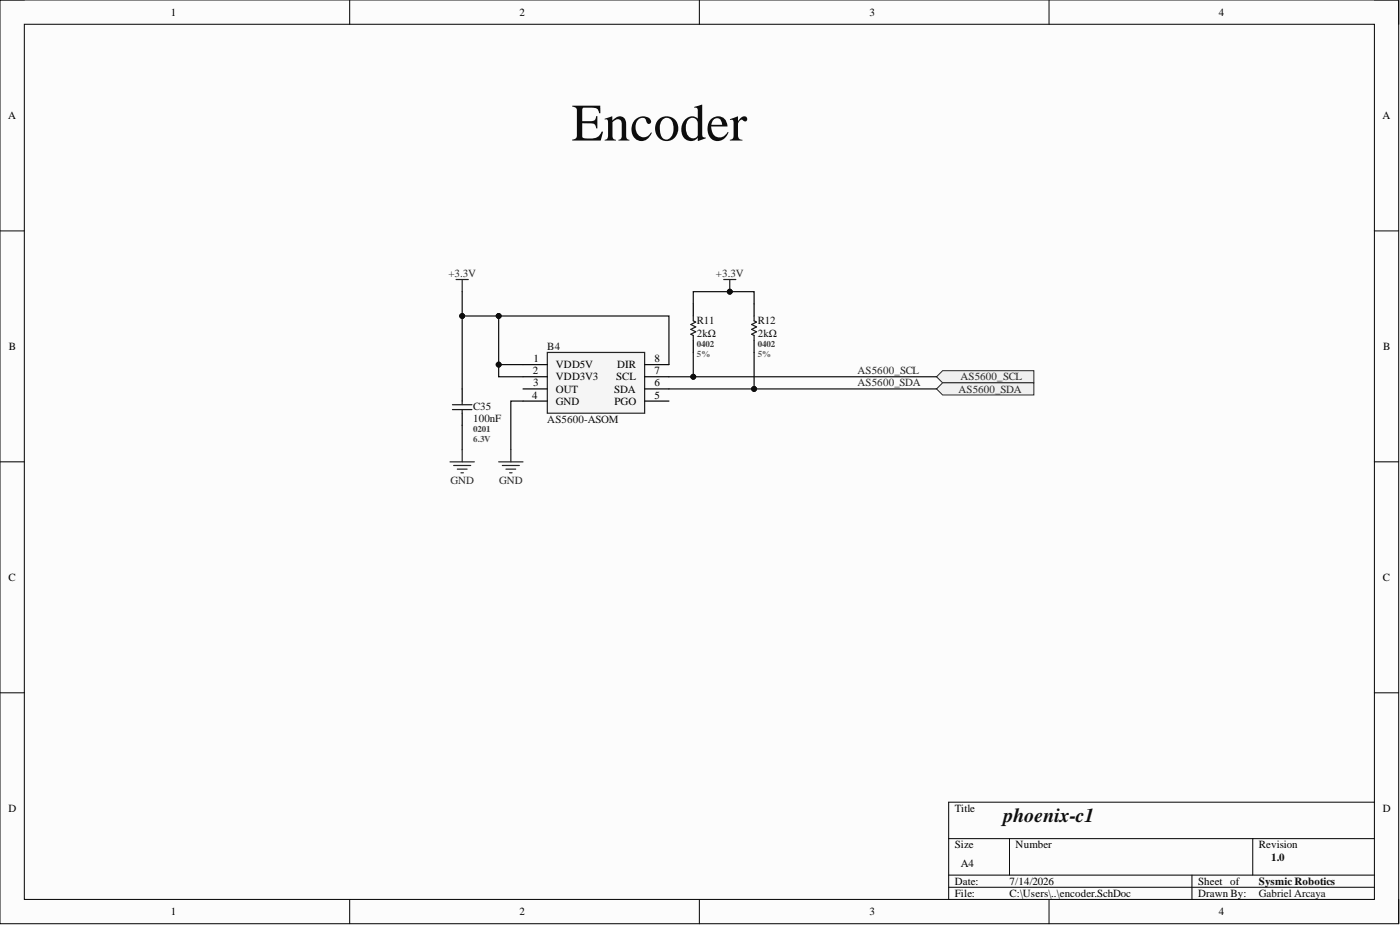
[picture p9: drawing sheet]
<svg xmlns="http://www.w3.org/2000/svg" width="292mm" height="193mm" viewBox="0 0 292 193" stroke-linecap="round" stroke-linejoin="round" font-family="sans-serif">
<path d="M0 0h291.8v192.7h-291.8z" fill-rule="evenodd" fill="#fcfcfc"/>
<path d="M0 0h291.8v192.7h-291.8z" fill="none" stroke="#000" stroke-width=".21"/>
<path d="M5.1 5.1h281.7v182.5h-281.7z" fill-rule="evenodd" fill="#fcfcfc"/>
<g fill="none" stroke="#000" stroke-width=".21">
<path d="M0 0h5.1M73 0v5.1M145.9 0v5.1M218.9 0v5.1M286.8 0h5v5.1M5.1 5.1h281.7v182.5h-281.7zM0 48.2h5.1M286.8 48.2h5M0 96.3h5.1M286.8 96.3h5M0 144.5h5.1M286.8 144.5h5"/>
<path d="M197.9 175h88.9M210.6 175v7.6M261.4 175v7.6M286.8 167.3h-88.9v20.3M73 187.6v5.1M145.9 187.6v5.1M197.9 182.6h88.9M197.9 185.1h88.9M218.9 187.6v5.1M248.7 182.6v5M291.8 187.6v5.1"/>
</g>
<path d="M95.2 58.3h2.5M96.4 58.3v2.5M93.9 96.3h5.1M94.7 97.1h3.5M95.4 97.9h2M96.2 98.6h.5M96.4 93.8v2.5M104 96.3h5.1M104.8 97.1h3.6M105.6 97.9h2M106.3 98.6h.5M106.6 93.8v2.5" fill="none" stroke="#262626" stroke-width=".25"/>
<path d="M195.4 78.6l1.3-1.3h19v2.6h-19z" fill-rule="evenodd" fill="#f0f0f0"/>
<path d="M195.4 78.6l1.3-1.3h19v2.6h-19z" fill="none" stroke="#262626" stroke-width=".21"/>
<path d="M195.4 81.1l1.3-1.2h19v2.5h-19z" fill-rule="evenodd" fill="#f0f0f0"/>
<path d="M195.4 81.1l1.3-1.2h19v2.5h-19z" fill="none" stroke="#262626" stroke-width=".21"/>
<path d="M151 58.3h2.5M152.3 58.3v2.5" fill="none" stroke="#262626" stroke-width=".25"/>
<circle cx="152.3" cy="60.8" r=".51" fill="#0e0e0e"/>
<circle cx="152.3" cy="60.8" r=".51" fill="none" stroke="#0e0e0e" stroke-width=".21"/>
<path d="M96.4 81.1v2.6M96.4 86.2v2.5" fill="none" stroke="#000" stroke-width=".25"/>
<path d="M94.4 84.4h4.1M94.4 85.4h4.1M96.4 83.7v.7M96.4 85.4v.8" fill="none" stroke="#1c1c1c" stroke-width=".25"/>
<path d="M114.2 73.5h20.3v12.7h-20.3z" fill-rule="evenodd" fill="#f5f5f5"/>
<path d="M114.2 73.5h20.3v12.7h-20.3z" fill="none" stroke="#262626" stroke-width=".25"/>
<path d="M109.1 76.1h5.1M109.1 78.6h5.1M134.5 76.1h5.1M134.5 78.6h5.1M144.6 63.4v2.5M144.6 71v2.5M157.3 63.4v2.5M157.3 71v2.5M109.1 81.1h5.1M109.1 83.7h5.1M134.5 81.1h5.1M134.5 83.7h5.1" fill="none" stroke="#000" stroke-width=".25"/>
<path d="M144.6 65.9v1l.6 .3-1.1 .5 1.1 .5-1.1 .5 1.1 .5-1.1 .5 .5 .3v1M157.3 65.9v1l.5 .3-1 .5 1 .5-1 .5 1 .5-1 .5 .5 .3v1" fill="none" stroke="#1c1c1c" stroke-width=".25"/>
<path d="M144.6 63.4v-2.6h12.7v2.6M109.1 83.7h-2.5v10.1" fill="none" stroke="#0e0e0e" stroke-width=".25"/>
<circle cx="152.3" cy="60.8" r=".51" fill="#0e0e0e"/>
<circle cx="152.3" cy="60.8" r=".51" fill="none" stroke="#0e0e0e" stroke-width=".21"/>
<path d="M96.4 60.8v5.1" fill="none" stroke="#0e0e0e" stroke-width=".25"/>
<circle cx="96.4" cy="65.9" r=".51" fill="#0e0e0e"/>
<circle cx="96.4" cy="65.9" r=".51" fill="none" stroke="#0e0e0e" stroke-width=".21"/>
<path d="M139.6 76.1v-10.2h-43.2v15.2" fill="none" stroke="#0e0e0e" stroke-width=".25"/>
<circle cx="96.4" cy="65.9" r=".51" fill="#0e0e0e"/>
<circle cx="96.4" cy="65.9" r=".51" fill="none" stroke="#0e0e0e" stroke-width=".21"/>
<circle cx="104" cy="65.9" r=".51" fill="#0e0e0e"/>
<circle cx="104" cy="65.9" r=".51" fill="none" stroke="#0e0e0e" stroke-width=".21"/>
<path d="M104 65.9v12.7h5.1M96.4 88.7v5.1" fill="none" stroke="#0e0e0e" stroke-width=".25"/>
<circle cx="104" cy="65.9" r=".51" fill="#0e0e0e"/>
<circle cx="104" cy="65.9" r=".51" fill="none" stroke="#0e0e0e" stroke-width=".21"/>
<circle cx="104" cy="76.1" r=".51" fill="#0e0e0e"/>
<circle cx="104" cy="76.1" r=".51" fill="none" stroke="#0e0e0e" stroke-width=".21"/>
<path d="M104 76.1h5.1" fill="none" stroke="#0e0e0e" stroke-width=".25"/>
<circle cx="104" cy="76.1" r=".51" fill="#0e0e0e"/>
<circle cx="104" cy="76.1" r=".51" fill="none" stroke="#0e0e0e" stroke-width=".21"/>
<path d="M144.6 73.5v5.1" fill="none" stroke="#0e0e0e" stroke-width=".25"/>
<circle cx="144.6" cy="78.6" r=".51" fill="#0e0e0e"/>
<circle cx="144.6" cy="78.6" r=".51" fill="none" stroke="#0e0e0e" stroke-width=".21"/>
<path d="M139.6 78.6h55.8" fill="none" stroke="#0e0e0e" stroke-width=".25"/>
<circle cx="144.6" cy="78.6" r=".51" fill="#0e0e0e"/>
<circle cx="144.6" cy="78.6" r=".51" fill="none" stroke="#0e0e0e" stroke-width=".21"/>
<path d="M157.3 73.5v7.6" fill="none" stroke="#0e0e0e" stroke-width=".25"/>
<circle cx="157.3" cy="81.1" r=".51" fill="#0e0e0e"/>
<circle cx="157.3" cy="81.1" r=".51" fill="none" stroke="#0e0e0e" stroke-width=".21"/>
<path d="M139.6 81.1h55.8" fill="none" stroke="#0e0e0e" stroke-width=".25"/>
<circle cx="157.3" cy="81.1" r=".51" fill="#0e0e0e"/>
<circle cx="157.3" cy="81.1" r=".51" fill="none" stroke="#0e0e0e" stroke-width=".21"/>
<text font-size="11" fill="#0e0e0e" x="119.3" y="29.3">Encoder</text>
<text font-size="4.1" fill="#0e0e0e" x="209.4" y="171.5">phoenix-c1</text>
<g font-size="2.3">
<text x="35.6" y="3.3">1</text>
<text x="108.4" y="3.3">2</text>
<text x="181.4" y="3.3">3</text>
<text x="254.3" y="3.3">4</text>
<text x="1.7" y="24.8">A</text>
<text x="288.4" y="24.8">A</text>
<text x="1.9" y="73">B</text>
<text x="111.3" y="75.6">1</text>
<text x="116" y="76.8">VDD5V</text>
<text x="128.7" y="76.8">DIR</text>
<text x="136.5" y="75.6">8</text>
<text x="288.6" y="73">B</text>
<text x="111.1" y="83.2">4</text>
<text x="111.1" y="78.1">2</text>
<text x="111.2" y="80.6">3</text>
<text x="116" y="79.4">VDD3V3</text>
<text x="116" y="81.9">OUT</text>
<text x="128.2" y="81.9">SDA</text>
<text x="128.6" y="79.4">SCL</text>
<text x="136.5" y="78.1">7</text>
<text x="136.5" y="80.6">6</text>
<text x="136.5" y="83.2">5</text>
<text x="116" y="84.4">GND</text>
<text x="128.2" y="84.4">PGO</text>
<text x="1.8" y="121.2">C</text>
<text x="288.5" y="121.2">C</text>
<text x="1.8" y="169.4">D</text>
<text x="199.2" y="169.4">Title</text>
<text x="288.5" y="169.4">D</text>
<text x="199.2" y="177">Size</text>
<text x="211.9" y="177">Number</text>
<text x="262.6" y="177">Revision</text>
<text x="199.2" y="184.6">Date:</text>
<text x="200.5" y="180.8">A4</text>
<text x="210.6" y="184.6">7/14/2026</text>
<text x="250" y="184.6">Sheet of</text>
<text x="35.6" y="190.9">1</text>
<text x="108.4" y="190.9">2</text>
<text x="181.4" y="190.9">3</text>
<text x="199.2" y="187.1">File:</text>
<text x="210.6" y="187.1">C:\Users\..\encoder.SchDoc</text>
<text x="250" y="187.1">Drawn By:</text>
<text x="254.3" y="190.9">4</text>
</g>
<g font-size="2.3" fill="#262626">
<text x="93.6" y="57.8">+3.3V</text>
<text x="149.4" y="57.8">+3.3V</text>
<text x="178.9" y="80.6">AS5600_SDA</text>
<text x="178.9" y="78.1">AS5600_SCL</text>
<text x="200" y="81.9">AS5600_SDA</text>
<text x="200.4" y="79.4">AS5600_SCL</text>
<text x="94" y="100.9">GND</text>
<text x="104.1" y="100.9">GND</text>
</g>
<g font-size="2.3" fill="#0e0e0e">
<text x="145.4" y="67.7">R11</text>
<text x="145.4" y="70.2">2kΩ</text>
<text x="158.1" y="67.7">R12</text>
<text x="158.1" y="70.2">2kΩ</text>
<text x="114.2" y="73">B4</text>
<text x="98.7" y="85.4">C35</text>
<text x="98.7" y="88">100nF</text>
<text x="114.2" y="88.2">AS5600-ASOM</text>
<text x="265.2" y="179.5">1.0</text>
<text x="262.6" y="184.6">Sysmic Robotics</text>
<text x="262.6" y="187.1">Gabriel Arcaya</text>
</g>
<g font-size="1.9" fill="#3c3c3c">
<text x="145.4" y="72.3">0402</text>
<text x="158.1" y="72.3">0402</text>
<text x="98.7" y="90.1">0201</text>
</g>
<g font-size="1.9" fill="#5f5f5f">
<text x="145.4" y="74.4">5%</text>
<text x="158.1" y="74.4">5%</text>
</g>
<text font-size="1.9" fill="#4c4c4c" x="98.7" y="92.1">6.3V</text>
</svg>
